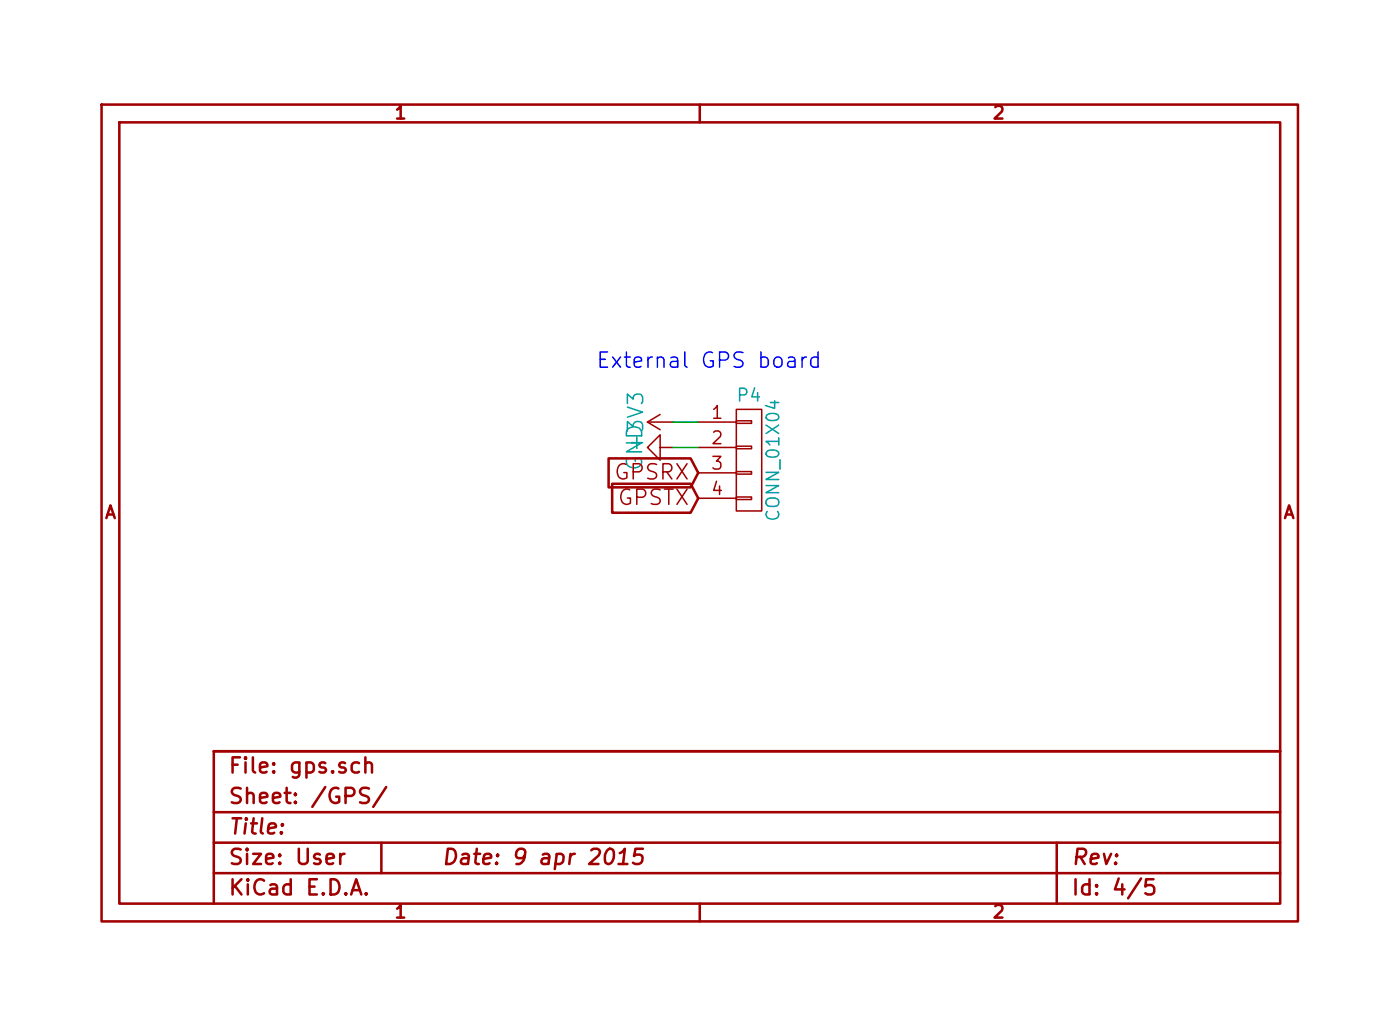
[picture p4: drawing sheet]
<svg xmlns="http://www.w3.org/2000/svg" width="140mm" height="102mm" viewBox="0 0 140 102" stroke-linecap="round" stroke-linejoin="round" font-family="sans-serif">
<g fill="none" stroke="#a00000" stroke-width=".25">
<path d="M10.2 10.5h119.6v81.6h-119.6zM11.9 12.2h116.2v78.2h-116.2zM70 10.5v1.7M60.9 45.8h8.2l.7 1.5-.7 1.4h-8.2zM61.2 48.4h7.9l.7 1.4-.7 1.5h-7.9zM35.9 76.3a.48 .48 0 0 0-.6 .1l-.1 .6a.48 .48 0 0 0 .7 .2M36.6 76.4a.38 .38 0 0 1 .6 .1v.8M36.6 75.7v1.6M36.9 78.9a.62 .62 0 0 0-.8 0 .36 .36 0 0 0 .2 .6 .53 .53 0 0 1 .6 .5l-.1 .2a.68 .68 0 0 1-.8 0M38.6 78.7l-1.3 2M128.1 75.1h-106.7v15.3M21.4 81.2h106.7"/>
<path d="M21.4 87.3h106.7M21.4 84.3h106.7M28.2 82.4l.1 .1-.1 .1v-.1v-.1v.2M34 85.4v1M34.5 85.4a.4 .4 0 0 0-.5 .3M35.1 89.5l.5-1.6 .5 1.6M35.3 89h.7M36.6 89.3l.1 .1-.1 .1v-.1v-.1v.2M38.2 84.3v3M60.8 85a.35 .35 0 0 1 .3-.1 .35 .35 0 0 1 .3 .3 .87 .87 0 0 1-.6 1.2l-.1-.1a1.14 1.14 0 0 1 .1-1.3zM61.9 86.4h.9M62 85.3l.5-.4-.2 1.5"/>
<path d="M64.3 84.9h-.7l-.2 .7 .3-.1h.5l.1 .3-.2 .5a.62 .62 0 0 1-.8 0M70 90.4v1.7M105.7 84.3v6.1M114.1 87.9l-1.2 1.9M115.4 87.9h-.7l-.1 .8 .2-.2 .5 .1 .2 .2-.1 .5a.62 .62 0 0 1-.8 0"/>
</g>
<g fill="none" stroke="#a00000" stroke-width=".15">
<path d="M64.8 42.2h2.5M64.8 42.2l1.2 .8M66 44.7v-1.2l-1.2 1.2 1.2 1.3v-1.3h1.3M66 41.4l-1.2 .8M69.8 42.2h3.9M69.8 44.7h3.9M69.8 47.3h3.9M69.8 49.8h3.9M73.7 49.7h1.5v.3h-1.5zM73.7 47.2h1.5v.2h-1.5zM73.7 44.6h1.5v.3h-1.5zM73.7 42.1h1.5v.2h-1.5z"/>
<path d="M73.7 40.9h2.5v10.2h-2.5z"/>
</g>
<path d="M78.9 35.8l.1-.1 .5 .1v.1v.8M79.5 36.1h-.5a.3 .3 0 0 0-.2 .3 .3 .3 0 0 0 .2 .3l.5-.1M80.2 35.7v1M80.7 35.7a.4 .4 0 0 0-.5 .3M81.8 35.8a.48 .48 0 0 0-.6 .1l-.1 .5a.48 .48 0 0 0 .7 .2M81.8 35.2v1.5" fill="none" stroke="#00f" stroke-width=".15"/>
<path d="M62.8 40.7l1.5 .5-1.5 .5M62.8 40.4v-1l.5 .5a.42 .42 0 0 1 .4-.5h.3l.2 .2 .1 .6-.1 .2" fill="none" stroke="#00a0a0" stroke-width=".15"/>
<path d="M67.3 42.2h2.5M67.3 44.7h2.5" fill="none" stroke="#00a000" stroke-width=".15"/>
<text font-size="2.1" fill="#00f" x="59.7" y="36.9">External GPS board</text>
<text font-size="2.1" fill="#00a0a0" x="64.3" y="47.1" transform="rotate(-90 64.3 47.1)">GND</text>
<g font-size="2.1" fill="#a00000">
<text x="61.5" y="48.1">GPSRX</text>
<text x="61.7" y="50.6">GPSTX</text>
<text x="22.9" y="77.4">File: gps.sch</text>
<text x="22.9" y="83.5">Title:</text>
<text x="22.9" y="80.5">Sheet: /GPS/</text>
<text x="22.9" y="89.6">KiCad E.D.A.</text>
<text x="22.9" y="86.6">Size: User</text>
<text x="44.2" y="86.6">Date: 9 apr 2015</text>
<text x="107.2" y="86.6">Rev:</text>
<text x="107.2" y="89.6">Id: 4/5</text>
</g>
<g font-size="1.8" fill="#a00000">
<text x="39.6" y="12">1</text>
<text x="99.4" y="12">2</text>
<text x="71.3" y="42">1</text>
<text x="71.3" y="44.5">2</text>
<text x="71.3" y="47">3</text>
<text x="10.4" y="51.9">A</text>
<text x="71.3" y="49.6">4</text>
<text x="128.3" y="51.9">A</text>
<text x="39.6" y="91.9">1</text>
<text x="99.4" y="91.9">2</text>
</g>
<g font-size="1.8" fill="#00a0a0">
<text x="73.9" y="40.2">P4</text>
<text x="78" y="51.7" transform="rotate(-90 78 51.7)">CONN_01X04</text>
</g>
</svg>
